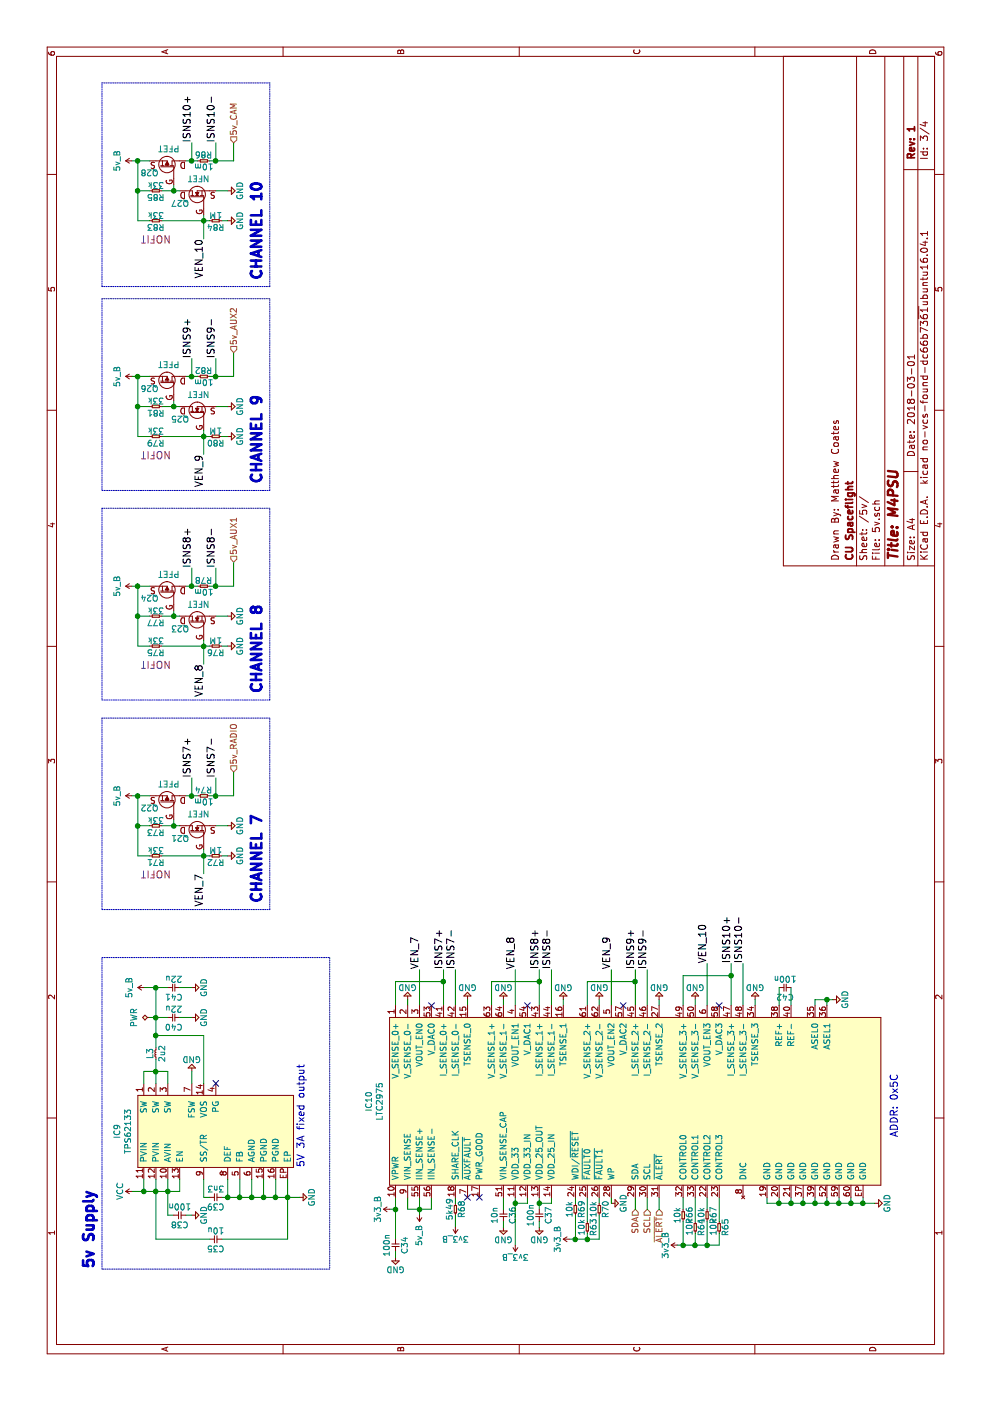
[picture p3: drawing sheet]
EESchema Schematic File Version 4
LIBS:m4psu-cache
EELAYER 26 0
EELAYER END
$Descr A4 11693 8268
encoding utf-8
Sheet 3 4
Title "M4PSU"
Date "2018-03-01"
Rev "1"
Comp "CU Spaceflight"
Comment1 "Drawn By: Matthew Coates"
Comment2 ""
Comment3 ""
Comment4 ""
$EndDescr
Text Notes 2200 7500 0    60   ~ 0
ADDR: 0x5C
$Comp
L agg-kicad1:GND #PWR0147
U 1 1
P 3350 6950
F 0 "#PWR0147" H 3220 6990 50  0001 L CNN
F 1 "GND" H 3350 6850 50  0000 C CNN
F 2 "" H 3350 6950 60  0001 C CNN
F 3 "" H 3350 6950 60  0001 C CNN
	1    3350 6950
	1    0    0    -1  
$EndComp
$Comp
L agg-kicad:TPS62133 IC9
U 1 1
P 2250 1800
F 0 "IC9" H 2250 2625 50  0000 C CNN
F 1 "TPS62133" H 2250 2534 50  0000 C CNN
F 2 "agg:QFN-16-EP-TI" H 1950 1000 50  0001 L CNN
F 3 "http://www.ti.com/lit/ds/symlink/tps62133.pdf" H 1950 900 50  0001 L CNN
F 4 "2492469" H 1950 800 50  0001 L CNN "Farnell"
	1    2250 1800
	1    0    0    -1  
$EndComp
$Comp
L agg-kicad1:GND #PWR0135
U 1 1
P 1700 2500
F 0 "#PWR0135" H 1570 2540 50  0001 L CNN
F 1 "GND" H 1700 2400 50  0000 C CNN
F 2 "" H 1700 2500 60  0001 C CNN
F 3 "" H 1700 2500 60  0001 C CNN
	1    1700 2500
	1    0    0    -1  
$EndComp
$Comp
L agg-kicad1:C C39
U 1 1
P 1700 1750
F 0 "C39" H 1750 1675 50  0000 C CNN
F 1 "3n3" H 1750 1825 50  0000 C CNN
F 2 "agg:0402" H 1700 1750 50  0001 C CNN
F 3 "" H 1700 1750 50  0001 C CNN
F 4 "1758918" H 1700 1750 60  0001 C CNN "Farnell"
	1    1700 1750
	0    1    1    0   
$EndComp
$Comp
L agg-kicad1:VCC #PWR0136
U 1 1
P 1750 1100
F 0 "#PWR0136" H 1750 1210 50  0001 L CNN
F 1 "VCC" H 1750 1200 50  0000 C CNN
F 2 "" H 1750 1100 60  0000 C CNN
F 3 "" H 1750 1100 60  0000 C CNN
	1    1750 1100
	1    0    0    -1  
$EndComp
$Comp
L agg-kicad1:GND #PWR0130
U 1 1
P 1550 1600
F 0 "#PWR0130" H 1420 1640 50  0001 L CNN
F 1 "GND" H 1550 1500 50  0000 C CNN
F 2 "" H 1550 1600 60  0001 C CNN
F 3 "" H 1550 1600 60  0001 C CNN
	1    1550 1600
	1    0    0    -1  
$EndComp
$Comp
L agg-kicad1:C C35
U 1 1
P 1350 1750
F 0 "C35" H 1400 1675 50  0000 C CNN
F 1 "10u" H 1400 1825 50  0000 C CNN
F 2 "agg:0805" H 1350 1750 50  0001 C CNN
F 3 "" H 1350 1750 50  0001 C CNN
F 4 "2320856" H 1350 1750 60  0001 C CNN "Farnell"
	1    1350 1750
	0    1    1    0   
$EndComp
NoConn ~ 2650 1800
$Comp
L agg-kicad1:L L3
U 1 1
P 2850 1300
F 0 "L3" H 2900 1350 50  0000 C CNN
F 1 "2u2" H 2900 1250 50  0000 C CNN
F 2 "agg:XFL4020" H 2850 1300 50  0001 C CNN
F 3 "" H 2850 1300 50  0001 C CNN
F 4 "2289216" H 2850 1300 60  0001 C CNN "Farnell"
	1    2850 1300
	1    0    0    -1  
$EndComp
Text Notes 1950 2550 0    60   ~ 0
5V 3A fixed output
$Comp
L agg-kicad1:C C40
U 1 1
P 3200 1400
F 0 "C40" H 3250 1325 50  0000 C CNN
F 1 "22u" H 3250 1475 50  0000 C CNN
F 2 "agg:0805" H 3200 1400 50  0001 C CNN
F 3 "" H 3200 1400 50  0001 C CNN
F 4 "1907510" H 3200 1400 60  0001 C CNN "Farnell"
	1    3200 1400
	0    1    1    0   
$EndComp
$Comp
L agg-kicad1:GND #PWR0138
U 1 1
P 3200 1600
F 0 "#PWR0138" H 3070 1640 50  0001 L CNN
F 1 "GND" H 3200 1500 50  0000 C CNN
F 2 "" H 3200 1600 60  0001 C CNN
F 3 "" H 3200 1600 60  0001 C CNN
	1    3200 1600
	1    0    0    -1  
$EndComp
$Comp
L agg-kicad1:GND #PWR0137
U 1 1
P 2750 1600
F 0 "#PWR0137" H 2620 1640 50  0001 L CNN
F 1 "GND" H 2750 1500 50  0000 C CNN
F 2 "" H 2750 1600 60  0001 C CNN
F 3 "" H 2750 1600 60  0001 C CNN
	1    2750 1600
	0    -1   -1   0   
$EndComp
$Comp
L agg-kicad1:C C41
U 1 1
P 3450 1400
F 0 "C41" H 3500 1325 50  0000 C CNN
F 1 "22u" H 3500 1475 50  0000 C CNN
F 2 "agg:0805" H 3450 1400 50  0001 C CNN
F 3 "" H 3450 1400 50  0001 C CNN
F 4 "1907510" H 3450 1400 60  0001 C CNN "Farnell"
	1    3450 1400
	0    1    1    0   
$EndComp
$Comp
L agg-kicad1:GND #PWR0149
U 1 1
P 3450 1600
F 0 "#PWR0149" H 3320 1640 50  0001 L CNN
F 1 "GND" H 3450 1500 50  0000 C CNN
F 2 "" H 3450 1600 60  0001 C CNN
F 3 "" H 3450 1600 60  0001 C CNN
	1    3450 1600
	1    0    0    -1  
$EndComp
Wire Wire Line
	3450 1600 3450 1500
Wire Wire Line
	3300 6800 3350 6800
Wire Wire Line
	3350 6800 3350 6900
Wire Wire Line
	3300 6900 3350 6900
Connection ~ 3350 6900
Wire Wire Line
	1700 1850 1700 1900
Wire Wire Line
	1350 2400 1700 2400
Wire Wire Line
	1700 2300 1850 2300
Connection ~ 1700 2400
Wire Wire Line
	1700 2200 1850 2200
Connection ~ 1700 2300
Wire Wire Line
	1700 2100 1850 2100
Connection ~ 1700 2200
Wire Wire Line
	1700 2000 1850 2000
Connection ~ 1700 2100
Wire Wire Line
	1850 1900 1700 1900
Connection ~ 1700 2000
Wire Wire Line
	1850 1700 1700 1700
Wire Wire Line
	1700 1700 1700 1750
Connection ~ 1700 1900
Wire Wire Line
	1750 1500 1850 1500
Wire Wire Line
	1750 1100 1750 1200
Wire Wire Line
	1550 1400 1750 1400
Wire Wire Line
	1350 1300 1750 1300
Connection ~ 1750 1400
Wire Wire Line
	1850 1200 1750 1200
Connection ~ 1750 1300
Connection ~ 1750 1200
Wire Wire Line
	1550 1400 1550 1450
Wire Wire Line
	1550 1600 1550 1550
Wire Wire Line
	1350 2400 1350 1850
Wire Wire Line
	1350 1750 1350 1300
Wire Wire Line
	2650 1200 2750 1200
Wire Wire Line
	2750 1200 2750 1300
Wire Wire Line
	2750 1400 2650 1400
Wire Wire Line
	2650 1300 2750 1300
Connection ~ 2750 1300
Wire Wire Line
	2950 1300 3050 1300
Wire Wire Line
	3050 1700 3050 1300
Connection ~ 3050 1300
Wire Wire Line
	3200 1600 3200 1500
Wire Wire Line
	3200 1300 3200 1400
Connection ~ 3200 1300
Wire Wire Line
	2650 1700 3050 1700
Wire Wire Line
	2750 1600 2650 1600
Wire Wire Line
	3450 1400 3450 1300
Wire Wire Line
	3350 6900 3350 6950
Wire Wire Line
	1700 2400 1700 2500
Wire Wire Line
	1700 2400 1850 2400
Wire Wire Line
	1700 2300 1700 2400
Wire Wire Line
	1700 2200 1700 2300
Wire Wire Line
	1700 2100 1700 2200
Wire Wire Line
	1700 2000 1700 2100
Wire Wire Line
	1700 1900 1700 2000
Wire Wire Line
	1750 1400 1750 1500
Wire Wire Line
	1750 1400 1850 1400
Wire Wire Line
	1750 1300 1750 1400
Wire Wire Line
	1750 1300 1850 1300
Wire Wire Line
	1750 1200 1750 1300
Wire Wire Line
	2750 1300 2750 1400
Wire Wire Line
	2750 1300 2850 1300
Wire Wire Line
	3050 1300 3200 1300
Wire Wire Line
	3200 1300 3450 1300
Text HLabel 1600 5300 0    50   Input ~ 0
SDA
Text HLabel 1600 5400 0    50   Input ~ 0
SCL
Text HLabel 1600 5500 0    50   Input ~ 0
~ALERT
$Comp
L agg-kicad1:GND #PWR0160
U 1 1
P 10100 1900
F 0 "#PWR0160" H 9970 1940 50  0001 L CNN
F 1 "GND" H 10100 1800 50  0000 C CNN
F 2 "" H 10100 1900 60  0001 C CNN
F 3 "" H 10100 1900 60  0001 C CNN
	1    10100 1900
	1    0    0    -1  
$EndComp
$Comp
L agg-kicad1:R R85
U 1 1
P 10100 1250
F 0 "R85" H 10150 1200 50  0000 C CNN
F 1 "33k" H 10150 1300 50  0000 C CNN
F 2 "agg:0402" H 10100 1250 50  0001 C CNN
F 3 "" H 10100 1250 50  0001 C CNN
F 4 "2447160" H 10100 1250 60  0001 C CNN "Farnell"
	1    10100 1250
	0    1    1    0   
$EndComp
$Comp
L agg-kicad1:R R86
U 1 1
P 10350 1750
F 0 "R86" H 10400 1700 50  0000 C CNN
F 1 "10m" H 10400 1800 50  0000 C CNN
F 2 "agg:0603" H 10350 1750 50  0001 C CNN
F 3 "" H 10350 1750 50  0001 C CNN
F 4 "RE05965" H 10350 1750 60  0001 C CNN "Farnell"
	1    10350 1750
	0    -1   -1   0   
$EndComp
$Comp
L agg-kicad1:R R83
U 1 1
P 9850 1250
F 0 "R83" H 9900 1200 50  0000 C CNN
F 1 "33k" H 9900 1300 50  0000 C CNN
F 2 "agg:0402" H 9850 1250 50  0001 C CNN
F 3 "" H 9850 1250 50  0001 C CNN
F 4 "NOFIT" H 9900 1100 60  0000 C CNN "Fit"
	1    9850 1250
	0    1    1    0   
$EndComp
$Comp
L agg-kicad1:PFET_GDS Q28
U 1 1
P 10350 1350
F 0 "Q28" V 10250 1375 50  0000 L CNN
F 1 "PFET" V 10450 1200 50  0000 L CNN
F 2 "agg:SON2x2" H 10350 1350 50  0001 C CNN
F 3 "http://www.ti.com/lit/ds/symlink/csd25310q2.pdf" H 10350 1350 50  0001 C CNN
F 4 "2501102" V 10350 1350 60  0001 C CNN "Farnell"
	1    10350 1350
	1    0    0    -1  
$EndComp
Wire Notes Line
	11000 2250 11000 850 
Wire Wire Line
	9700 1700 9850 1700
Connection ~ 9850 1700
Connection ~ 10100 1150
Connection ~ 10350 1150
Wire Wire Line
	10350 1100 10350 1150
Wire Wire Line
	9850 1150 10100 1150
Connection ~ 10100 1450
Wire Wire Line
	10100 1800 10100 1900
Wire Wire Line
	10350 1550 10350 1600
Wire Wire Line
	10100 1450 10150 1450
Wire Wire Line
	10100 1350 10100 1450
NoConn ~ 1700 4000
NoConn ~ 3300 3600
NoConn ~ 3300 4400
NoConn ~ 3300 5200
NoConn ~ 3300 6000
$Comp
L agg-kicad1:GND #PWR0134
U 1 1
P 1650 7300
F 0 "#PWR0134" H 1520 7340 50  0001 L CNN
F 1 "GND" H 1650 7200 50  0000 C CNN
F 2 "" H 1650 7300 60  0001 C CNN
F 3 "" H 1650 7300 60  0001 C CNN
	1    1650 7300
	1    0    0    -1  
$EndComp
$Comp
L agg-kicad1:GND #PWR0133
U 1 1
P 1650 5100
F 0 "#PWR0133" H 1520 5140 50  0001 L CNN
F 1 "GND" H 1650 5000 50  0000 C CNN
F 2 "" H 1650 5100 60  0001 C CNN
F 3 "" H 1650 5100 60  0001 C CNN
	1    1650 5100
	1    0    0    -1  
$EndComp
NoConn ~ 1700 3900
$Comp
L agg-kicad1:GND #PWR0128
U 1 1
P 1450 4200
F 0 "#PWR0128" H 1320 4240 50  0001 L CNN
F 1 "GND" H 1450 4100 50  0000 C CNN
F 2 "" H 1450 4200 60  0001 C CNN
F 3 "" H 1450 4200 60  0001 C CNN
	1    1450 4200
	0    1    1    0   
$EndComp
$Comp
L agg-kicad1:C C42
U 1 1
P 3450 6500
F 0 "C42" H 3500 6425 50  0000 C CNN
F 1 "100n" H 3500 6575 50  0000 C CNN
F 2 "agg:0402" H 3450 6500 50  0001 C CNN
F 3 "" H 3450 6500 50  0001 C CNN
F 4 "2496771" H 3450 6500 60  0001 C CNN "Farnell"
	1    3450 6500
	0    1    1    0   
$EndComp
$Comp
L agg-kicad1:GND #PWR0145
U 1 1
P 3350 5800
F 0 "#PWR0145" H 3220 5840 50  0001 L CNN
F 1 "GND" H 3350 5700 50  0000 C CNN
F 2 "" H 3350 5800 60  0001 C CNN
F 3 "" H 3350 5800 60  0001 C CNN
	1    3350 5800
	0    -1   -1   0   
$EndComp
$Comp
L agg-kicad1:GND #PWR0143
U 1 1
P 3350 5000
F 0 "#PWR0143" H 3220 5040 50  0001 L CNN
F 1 "GND" H 3350 4900 50  0000 C CNN
F 2 "" H 3350 5000 60  0001 C CNN
F 3 "" H 3350 5000 60  0001 C CNN
	1    3350 5000
	0    -1   -1   0   
$EndComp
$Comp
L agg-kicad1:GND #PWR0141
U 1 1
P 3350 4200
F 0 "#PWR0141" H 3220 4240 50  0001 L CNN
F 1 "GND" H 3350 4100 50  0000 C CNN
F 2 "" H 3350 4200 60  0001 C CNN
F 3 "" H 3350 4200 60  0001 C CNN
	1    3350 4200
	0    -1   -1   0   
$EndComp
$Comp
L agg-kicad1:GND #PWR0139
U 1 1
P 3350 3400
F 0 "#PWR0139" H 3220 3440 50  0001 L CNN
F 1 "GND" H 3350 3300 50  0000 C CNN
F 2 "" H 3350 3400 60  0001 C CNN
F 3 "" H 3350 3400 60  0001 C CNN
	1    3350 3400
	0    -1   -1   0   
$EndComp
$Comp
L agg-kicad1:R R66
U 1 1
P 1500 5700
F 0 "R66" H 1550 5650 50  0000 C CNN
F 1 "10k" H 1550 5750 50  0000 C CNN
F 2 "agg:0402" H 1500 5700 50  0001 C CNN
F 3 "" H 1500 5700 50  0001 C CNN
F 4 "2447096" H 1500 5700 60  0001 C CNN "Farnell"
	1    1500 5700
	1    0    0    -1  
$EndComp
$Comp
L agg-kicad1:R R64
U 1 1
P 1400 5800
F 0 "R64" H 1450 5750 50  0000 C CNN
F 1 "10k" H 1450 5850 50  0000 C CNN
F 2 "agg:0402" H 1400 5800 50  0001 C CNN
F 3 "" H 1400 5800 50  0001 C CNN
F 4 "2447096" H 1400 5800 60  0001 C CNN "Farnell"
	1    1400 5800
	1    0    0    -1  
$EndComp
$Comp
L agg-kicad1:R R67
U 1 1
P 1500 5900
F 0 "R67" H 1550 5850 50  0000 C CNN
F 1 "10k" H 1550 5950 50  0000 C CNN
F 2 "agg:0402" H 1500 5900 50  0001 C CNN
F 3 "" H 1500 5900 50  0001 C CNN
F 4 "2447096" H 1500 5900 60  0001 C CNN "Farnell"
	1    1500 5900
	1    0    0    -1  
$EndComp
$Comp
L agg-kicad1:R R65
U 1 1
P 1400 6000
F 0 "R65" H 1450 5950 50  0000 C CNN
F 1 "10k" H 1450 6050 50  0000 C CNN
F 2 "agg:0402" H 1400 6000 50  0001 C CNN
F 3 "" H 1400 6000 50  0001 C CNN
F 4 "2447096" H 1400 6000 60  0001 C CNN "Farnell"
	1    1400 6000
	1    0    0    -1  
$EndComp
$Comp
L agg-kicad1:R R70
U 1 1
P 1550 5000
F 0 "R70" H 1600 4950 50  0000 C CNN
F 1 "10k" H 1600 5050 50  0000 C CNN
F 2 "agg:0402" H 1550 5000 50  0001 C CNN
F 3 "" H 1550 5000 50  0001 C CNN
F 4 "2447096" H 1550 5000 60  0001 C CNN "Farnell"
	1    1550 5000
	1    0    0    -1  
$EndComp
$Comp
L agg-kicad1:R R63
U 1 1
P 1400 4900
F 0 "R63" H 1450 4850 50  0000 C CNN
F 1 "10k" H 1450 4950 50  0000 C CNN
F 2 "agg:0402" H 1400 4900 50  0001 C CNN
F 3 "" H 1400 4900 50  0001 C CNN
F 4 "2447096" H 1400 4900 60  0001 C CNN "Farnell"
	1    1400 4900
	1    0    0    -1  
$EndComp
$Comp
L agg-kicad1:R R69
U 1 1
P 1550 4800
F 0 "R69" H 1600 4750 50  0000 C CNN
F 1 "10k" H 1600 4850 50  0000 C CNN
F 2 "agg:0402" H 1550 4800 50  0001 C CNN
F 3 "" H 1550 4800 50  0001 C CNN
F 4 "2447096" H 1550 4800 60  0001 C CNN "Farnell"
	1    1550 4800
	1    0    0    -1  
$EndComp
$Comp
L agg-kicad1:C C36
U 1 1
P 1500 4200
F 0 "C36" H 1550 4125 50  0000 C CNN
F 1 "10n" H 1550 4275 50  0000 C CNN
F 2 "agg:0402" H 1500 4200 50  0001 C CNN
F 3 "" H 1500 4200 50  0001 C CNN
F 4 "1758924" H 1500 4200 60  0001 C CNN "Farnell"
	1    1500 4200
	1    0    0    -1  
$EndComp
$Comp
L agg-kicad1:C C37
U 1 1
P 1500 4500
F 0 "C37" H 1550 4425 50  0000 C CNN
F 1 "100n" H 1550 4575 50  0000 C CNN
F 2 "agg:0402" H 1500 4500 50  0001 C CNN
F 3 "" H 1500 4500 50  0001 C CNN
F 4 "2496771" H 1500 4500 60  0001 C CNN "Farnell"
	1    1500 4500
	1    0    0    -1  
$EndComp
$Comp
L agg-kicad1:C C34
U 1 1
P 1250 3300
F 0 "C34" H 1300 3225 50  0000 C CNN
F 1 "100n" H 1300 3375 50  0000 C CNN
F 2 "agg:0402" H 1250 3300 50  0001 C CNN
F 3 "" H 1250 3300 50  0001 C CNN
F 4 "2496771" H 1250 3300 60  0001 C CNN "Farnell"
	1    1250 3300
	1    0    0    -1  
$EndComp
$Comp
L agg-kicad1:GND #PWR0123
U 1 1
P 1200 3300
F 0 "#PWR0123" H 1070 3340 50  0001 L CNN
F 1 "GND" H 1200 3200 50  0000 C CNN
F 2 "" H 1200 3300 60  0001 C CNN
F 3 "" H 1200 3300 60  0001 C CNN
	1    1200 3300
	0    1    1    0   
$EndComp
$Comp
L agg-kicad1:GND #PWR0129
U 1 1
P 1450 4500
F 0 "#PWR0129" H 1320 4540 50  0001 L CNN
F 1 "GND" H 1450 4400 50  0000 C CNN
F 2 "" H 1450 4500 60  0001 C CNN
F 3 "" H 1450 4500 60  0001 C CNN
	1    1450 4500
	0    1    1    0   
$EndComp
Text Label 3600 3700 0    60   ~ 0
ISNS7+
Text Label 3600 3800 0    60   ~ 0
ISNS7-
Text Label 3600 4500 0    60   ~ 0
ISNS8+
Text Label 3600 4600 0    60   ~ 0
ISNS8-
Text Label 3600 3500 0    60   ~ 0
VEN_7
Text Label 3600 4300 0    60   ~ 0
VEN_8
Text Label 3600 5100 0    60   ~ 0
VEN_9
Text Label 3600 5300 0    60   ~ 0
ISNS9+
Text Label 3600 5400 0    60   ~ 0
ISNS9-
Text Label 3650 5900 0    60   ~ 0
VEN_10
Text Label 3650 6100 0    60   ~ 0
ISNS10+
Text Label 3650 6200 0    60   ~ 0
ISNS10-
$Comp
L agg-kicad1:R R68
U 1 1
P 1550 3800
F 0 "R68" H 1600 3750 50  0000 C CNN
F 1 "5k49" H 1600 3850 50  0000 C CNN
F 2 "agg:0402" H 1550 3800 50  0001 C CNN
F 3 "" H 1550 3800 50  0001 C CNN
F 4 "2670533" H 1550 3800 60  0001 C CNN "Farnell"
	1    1550 3800
	1    0    0    -1  
$EndComp
Wire Wire Line
	1550 3800 1450 3800
Wire Wire Line
	1700 3800 1650 3800
Wire Wire Line
	1600 3600 1700 3600
Connection ~ 1600 3500
Wire Wire Line
	1600 3400 1600 3500
Wire Wire Line
	1700 3400 1600 3400
Wire Wire Line
	3650 5900 3300 5900
Wire Wire Line
	3300 6200 3650 6200
Connection ~ 3550 6100
Wire Wire Line
	3300 6100 3550 6100
Wire Wire Line
	3550 5700 3550 6100
Wire Wire Line
	3300 5700 3550 5700
Wire Wire Line
	3300 5100 3600 5100
Wire Wire Line
	3300 5400 3600 5400
Connection ~ 3500 5300
Wire Wire Line
	3300 5300 3500 5300
Wire Wire Line
	3500 4900 3500 5300
Wire Wire Line
	3300 4900 3500 4900
Wire Wire Line
	3300 4300 3600 4300
Wire Wire Line
	3300 3500 3600 3500
Connection ~ 3500 4500
Wire Wire Line
	3600 4600 3300 4600
Wire Wire Line
	3300 4500 3500 4500
Wire Wire Line
	3500 4100 3500 4500
Wire Wire Line
	3300 4100 3500 4100
Connection ~ 3500 3700
Wire Wire Line
	3500 3300 3500 3700
Wire Wire Line
	3300 3800 3600 3800
Wire Wire Line
	3300 3700 3500 3700
Wire Wire Line
	3300 3300 3500 3300
Wire Wire Line
	1450 4200 1500 4200
Connection ~ 1650 4300
Wire Wire Line
	1300 4300 1650 4300
Wire Wire Line
	1650 4400 1650 4300
Connection ~ 1600 3300
Wire Wire Line
	1600 3300 1600 3250
Wire Wire Line
	1450 4500 1500 4500
Wire Wire Line
	1600 4500 1650 4500
Connection ~ 1650 4500
Connection ~ 1350 4800
Connection ~ 1350 4900
Wire Wire Line
	1350 4750 1350 4800
Wire Wire Line
	1350 5000 1550 5000
Wire Wire Line
	1350 4900 1400 4900
Wire Wire Line
	1350 4800 1550 4800
Wire Wire Line
	1650 4800 1700 4800
Wire Wire Line
	1500 4900 1700 4900
Wire Wire Line
	1700 5000 1650 5000
Connection ~ 1300 5900
Connection ~ 1300 5800
Connection ~ 1300 5700
Wire Wire Line
	1300 5650 1300 5700
Wire Wire Line
	1700 4600 1650 4600
Wire Wire Line
	1300 5700 1500 5700
Wire Wire Line
	1300 5800 1400 5800
Wire Wire Line
	1300 5900 1500 5900
Wire Wire Line
	1300 6000 1400 6000
Wire Wire Line
	1500 6000 1700 6000
Wire Wire Line
	1700 5900 1600 5900
Wire Wire Line
	1500 5800 1700 5800
Wire Wire Line
	1700 5700 1600 5700
Wire Wire Line
	3300 3400 3350 3400
Wire Wire Line
	3300 4200 3350 4200
Wire Wire Line
	3300 5800 3350 5800
Wire Wire Line
	3300 5000 3350 5000
Wire Wire Line
	3450 6600 3300 6600
Wire Wire Line
	3300 6500 3450 6500
Wire Wire Line
	1600 4200 1700 4200
Wire Wire Line
	1650 4600 1650 4500
Wire Wire Line
	1650 4400 1700 4400
Wire Wire Line
	1650 5100 1700 5100
Wire Wire Line
	1700 5300 1600 5300
Wire Wire Line
	1700 5400 1600 5400
Wire Wire Line
	1700 5500 1600 5500
Connection ~ 1650 6500
Wire Wire Line
	1700 6500 1650 6500
Connection ~ 1650 6600
Wire Wire Line
	1650 6600 1700 6600
Connection ~ 1650 6700
Wire Wire Line
	1650 6700 1700 6700
Connection ~ 1650 6800
Wire Wire Line
	1650 6800 1700 6800
Connection ~ 1650 6900
Wire Wire Line
	1650 6900 1700 6900
Connection ~ 1650 7000
Wire Wire Line
	1650 7000 1700 7000
Connection ~ 1650 7100
Wire Wire Line
	1650 7100 1700 7100
Connection ~ 1650 7200
Wire Wire Line
	1650 7200 1700 7200
Wire Wire Line
	1650 6400 1650 6500
Wire Wire Line
	1700 6400 1650 6400
$Comp
L agg-kicad1:GND #PWR0146
U 1 1
P 3350 6300
F 0 "#PWR0146" H 3220 6340 50  0001 L CNN
F 1 "GND" H 3350 6200 50  0000 C CNN
F 2 "" H 3350 6300 60  0001 C CNN
F 3 "" H 3350 6300 60  0001 C CNN
	1    3350 6300
	0    -1   -1   0   
$EndComp
Wire Wire Line
	3350 6300 3300 6300
$Comp
L agg-kicad1:GND #PWR0144
U 1 1
P 3350 5500
F 0 "#PWR0144" H 3220 5540 50  0001 L CNN
F 1 "GND" H 3350 5400 50  0000 C CNN
F 2 "" H 3350 5500 60  0001 C CNN
F 3 "" H 3350 5500 60  0001 C CNN
	1    3350 5500
	0    -1   -1   0   
$EndComp
Wire Wire Line
	3350 5500 3300 5500
$Comp
L agg-kicad1:GND #PWR0142
U 1 1
P 3350 4700
F 0 "#PWR0142" H 3220 4740 50  0001 L CNN
F 1 "GND" H 3350 4600 50  0000 C CNN
F 2 "" H 3350 4700 60  0001 C CNN
F 3 "" H 3350 4700 60  0001 C CNN
	1    3350 4700
	0    -1   -1   0   
$EndComp
Wire Wire Line
	3350 4700 3300 4700
$Comp
L agg-kicad1:GND #PWR0140
U 1 1
P 3350 3900
F 0 "#PWR0140" H 3220 3940 50  0001 L CNN
F 1 "GND" H 3350 3800 50  0000 C CNN
F 2 "" H 3350 3900 60  0001 C CNN
F 3 "" H 3350 3900 60  0001 C CNN
	1    3350 3900
	0    -1   -1   0   
$EndComp
Wire Wire Line
	3350 3900 3300 3900
$Comp
L agg-kicad1:NFET_GDS Q27
U 1 1
P 10100 1600
F 0 "Q27" V 9995 1620 50  0000 L CNN
F 1 "NFET" V 10200 1450 50  0000 L CNN
F 2 "agg:PowerPAK-SC-75-6L-Single" H 10100 1600 50  0001 C CNN
F 3 "http://www.farnell.com/datasheets/2049550.pdf" H 10100 1600 50  0001 C CNN
F 4 "2364070" H 10100 1600 60  0001 C CNN "Farnell"
	1    10100 1600
	1    0    0    -1  
$EndComp
$Comp
L agg-kicad1:R R84
U 1 1
P 9850 1750
F 0 "R84" H 9900 1700 50  0000 C CNN
F 1 "1M" H 9900 1800 50  0000 C CNN
F 2 "agg:0402" H 9850 1750 50  0001 C CNN
F 3 "" H 9850 1750 50  0001 C CNN
F 4 "2447127" H 9850 1750 60  0001 C CNN "Farnell"
	1    9850 1750
	0    1    1    0   
$EndComp
$Comp
L agg-kicad1:GND #PWR0159
U 1 1
P 9850 1900
F 0 "#PWR0159" H 9720 1940 50  0001 L CNN
F 1 "GND" H 9850 1800 50  0000 C CNN
F 2 "" H 9850 1900 60  0001 C CNN
F 3 "" H 9850 1900 60  0001 C CNN
	1    9850 1900
	1    0    0    -1  
$EndComp
Wire Wire Line
	9850 1900 9850 1850
Wire Wire Line
	10350 1600 10350 1650
Wire Wire Line
	9850 1700 9900 1700
Wire Wire Line
	9850 1700 9850 1750
Wire Wire Line
	10100 1150 10350 1150
Wire Wire Line
	10100 1450 10100 1500
Wire Wire Line
	1600 3500 1700 3500
Wire Wire Line
	1600 3500 1600 3600
Wire Wire Line
	3550 6100 3650 6100
Wire Wire Line
	3500 5300 3600 5300
Wire Wire Line
	3500 4500 3600 4500
Wire Wire Line
	3500 3700 3600 3700
Wire Wire Line
	1650 4300 1700 4300
Wire Wire Line
	1600 3300 1700 3300
Wire Wire Line
	1650 4500 1700 4500
Wire Wire Line
	1350 4800 1350 4900
Wire Wire Line
	1350 4900 1350 5000
Wire Wire Line
	1300 5900 1300 6000
Wire Wire Line
	1300 5800 1300 5900
Wire Wire Line
	1300 5700 1300 5800
Wire Wire Line
	1650 6500 1650 6600
Wire Wire Line
	1650 6600 1650 6700
Wire Wire Line
	1650 6700 1650 6800
Wire Wire Line
	1650 6800 1650 6900
Wire Wire Line
	1650 6900 1650 7000
Wire Wire Line
	1650 7000 1650 7100
Wire Wire Line
	1650 7100 1650 7200
Wire Wire Line
	1650 7200 1650 7300
Wire Wire Line
	10350 1150 10350 1250
Wire Wire Line
	10100 1150 10100 1250
Wire Wire Line
	9850 1150 9850 1250
Wire Wire Line
	9850 1350 9850 1700
$Comp
L agg-kicad1:GND #PWR0151
U 1 1
P 4800 1900
F 0 "#PWR0151" H 4670 1940 50  0001 L CNN
F 1 "GND" H 4800 1800 50  0000 C CNN
F 2 "" H 4800 1900 60  0001 C CNN
F 3 "" H 4800 1900 60  0001 C CNN
	1    4800 1900
	1    0    0    -1  
$EndComp
$Comp
L agg-kicad1:R R73
U 1 1
P 4800 1250
F 0 "R73" H 4850 1200 50  0000 C CNN
F 1 "33k" H 4850 1300 50  0000 C CNN
F 2 "agg:0402" H 4800 1250 50  0001 C CNN
F 3 "" H 4800 1250 50  0001 C CNN
F 4 "2447160" H 4800 1250 60  0001 C CNN "Farnell"
	1    4800 1250
	0    1    1    0   
$EndComp
$Comp
L agg-kicad1:R R74
U 1 1
P 5050 1750
F 0 "R74" H 5100 1700 50  0000 C CNN
F 1 "10m" H 5100 1800 50  0000 C CNN
F 2 "agg:0603" H 5050 1750 50  0001 C CNN
F 3 "" H 5050 1750 50  0001 C CNN
F 4 "RE05965" H 5050 1750 60  0001 C CNN "Farnell"
	1    5050 1750
	0    -1   -1   0   
$EndComp
$Comp
L agg-kicad1:R R71
U 1 1
P 4550 1250
F 0 "R71" H 4600 1200 50  0000 C CNN
F 1 "33k" H 4600 1300 50  0000 C CNN
F 2 "agg:0402" H 4550 1250 50  0001 C CNN
F 3 "" H 4550 1250 50  0001 C CNN
F 4 "NOFIT" H 4600 1100 60  0000 C CNN "Fit"
	1    4550 1250
	0    1    1    0   
$EndComp
$Comp
L agg-kicad1:GND #PWR0154
U 1 1
P 6550 1900
F 0 "#PWR0154" H 6420 1940 50  0001 L CNN
F 1 "GND" H 6550 1800 50  0000 C CNN
F 2 "" H 6550 1900 60  0001 C CNN
F 3 "" H 6550 1900 60  0001 C CNN
	1    6550 1900
	1    0    0    -1  
$EndComp
$Comp
L agg-kicad1:R R77
U 1 1
P 6550 1250
F 0 "R77" H 6600 1200 50  0000 C CNN
F 1 "33k" H 6600 1300 50  0000 C CNN
F 2 "agg:0402" H 6550 1250 50  0001 C CNN
F 3 "" H 6550 1250 50  0001 C CNN
F 4 "2447160" H 6550 1250 60  0001 C CNN "Farnell"
	1    6550 1250
	0    1    1    0   
$EndComp
$Comp
L agg-kicad1:R R78
U 1 1
P 6800 1750
F 0 "R78" H 6850 1700 50  0000 C CNN
F 1 "10m" H 6850 1800 50  0000 C CNN
F 2 "agg:0603" H 6800 1750 50  0001 C CNN
F 3 "" H 6800 1750 50  0001 C CNN
F 4 "RE05965" H 6800 1750 60  0001 C CNN "Farnell"
	1    6800 1750
	0    -1   -1   0   
$EndComp
$Comp
L agg-kicad1:GND #PWR0157
U 1 1
P 8300 1900
F 0 "#PWR0157" H 8170 1940 50  0001 L CNN
F 1 "GND" H 8300 1800 50  0000 C CNN
F 2 "" H 8300 1900 60  0001 C CNN
F 3 "" H 8300 1900 60  0001 C CNN
	1    8300 1900
	1    0    0    -1  
$EndComp
$Comp
L agg-kicad1:R R81
U 1 1
P 8300 1250
F 0 "R81" H 8350 1200 50  0000 C CNN
F 1 "33k" H 8350 1300 50  0000 C CNN
F 2 "agg:0402" H 8300 1250 50  0001 C CNN
F 3 "" H 8300 1250 50  0001 C CNN
F 4 "2447160" H 8300 1250 60  0001 C CNN "Farnell"
	1    8300 1250
	0    1    1    0   
$EndComp
$Comp
L agg-kicad1:R R82
U 1 1
P 8550 1750
F 0 "R82" H 8600 1700 50  0000 C CNN
F 1 "10m" H 8600 1800 50  0000 C CNN
F 2 "agg:0603" H 8550 1750 50  0001 C CNN
F 3 "" H 8550 1750 50  0001 C CNN
F 4 "RE05965" H 8550 1750 60  0001 C CNN "Farnell"
	1    8550 1750
	0    -1   -1   0   
$EndComp
$Comp
L agg-kicad1:PFET_GDS Q22
U 1 1
P 5050 1350
F 0 "Q22" V 4950 1375 50  0000 L CNN
F 1 "PFET" V 5150 1200 50  0000 L CNN
F 2 "agg:SON2x2" H 5050 1350 50  0001 C CNN
F 3 "http://www.ti.com/lit/ds/symlink/csd25310q2.pdf" H 5050 1350 50  0001 C CNN
F 4 "2501102" V 5050 1350 60  0001 C CNN "Farnell"
	1    5050 1350
	1    0    0    -1  
$EndComp
Wire Notes Line
	9200 850  7600 850 
Wire Notes Line
	9200 2250 9200 850 
Wire Notes Line
	7600 2250 9200 2250
Wire Notes Line
	7600 850  7600 2250
Connection ~ 8550 1800
Connection ~ 8550 1600
Wire Wire Line
	8550 1950 8750 1950
Wire Wire Line
	8550 1750 8550 1800
Wire Wire Line
	7900 1700 8050 1700
Connection ~ 8050 1700
Connection ~ 8300 1150
Connection ~ 8550 1150
Wire Wire Line
	8550 1100 8550 1150
Wire Wire Line
	8050 1150 8300 1150
Connection ~ 8300 1450
Wire Wire Line
	8300 1800 8300 1900
Wire Wire Line
	8550 1550 8550 1600
Wire Wire Line
	8300 1450 8350 1450
Wire Wire Line
	8300 1350 8300 1450
Wire Notes Line
	7450 850  5850 850 
Wire Notes Line
	7450 2250 7450 850 
Wire Notes Line
	5850 2250 7450 2250
Wire Notes Line
	5850 850  5850 2250
Connection ~ 6800 1800
Connection ~ 6800 1600
Wire Wire Line
	6800 1950 7000 1950
Wire Wire Line
	6800 1750 6800 1800
Wire Wire Line
	6150 1700 6300 1700
Connection ~ 6300 1700
Connection ~ 6550 1150
Connection ~ 6800 1150
Wire Wire Line
	6800 1100 6800 1150
Wire Wire Line
	6300 1150 6550 1150
Connection ~ 6550 1450
Wire Wire Line
	6550 1800 6550 1900
Wire Wire Line
	6800 1550 6800 1600
Wire Wire Line
	6550 1450 6600 1450
Wire Wire Line
	6550 1350 6550 1450
Wire Notes Line
	5700 850  4100 850 
Wire Notes Line
	5700 2250 5700 850 
Wire Notes Line
	4100 2250 5700 2250
Wire Notes Line
	4100 850  4100 2250
Connection ~ 5050 1800
Connection ~ 5050 1600
Wire Wire Line
	5050 1950 5250 1950
Wire Wire Line
	5050 1750 5050 1800
Wire Wire Line
	4400 1700 4550 1700
Connection ~ 4550 1700
Connection ~ 4800 1150
Connection ~ 5050 1150
Wire Wire Line
	5050 1100 5050 1150
Wire Wire Line
	4550 1150 4800 1150
Connection ~ 4800 1450
Wire Wire Line
	4800 1800 4800 1900
Wire Wire Line
	5050 1550 5050 1600
Wire Wire Line
	4800 1450 4850 1450
Wire Wire Line
	4800 1350 4800 1450
$Comp
L agg-kicad1:PFET_GDS Q24
U 1 1
P 6800 1350
F 0 "Q24" V 6700 1375 50  0000 L CNN
F 1 "PFET" V 6900 1200 50  0000 L CNN
F 2 "agg:SON2x2" H 6800 1350 50  0001 C CNN
F 3 "http://www.ti.com/lit/ds/symlink/csd25310q2.pdf" H 6800 1350 50  0001 C CNN
F 4 "2501102" V 6800 1350 60  0001 C CNN "Farnell"
	1    6800 1350
	1    0    0    -1  
$EndComp
$Comp
L agg-kicad1:PFET_GDS Q26
U 1 1
P 8550 1350
F 0 "Q26" V 8450 1375 50  0000 L CNN
F 1 "PFET" V 8650 1200 50  0000 L CNN
F 2 "agg:SON2x2" H 8550 1350 50  0001 C CNN
F 3 "http://www.ti.com/lit/ds/symlink/csd25310q2.pdf" H 8550 1350 50  0001 C CNN
F 4 "2501102" V 8550 1350 60  0001 C CNN "Farnell"
	1    8550 1350
	1    0    0    -1  
$EndComp
$Comp
L agg-kicad1:NFET_GDS Q21
U 1 1
P 4800 1600
F 0 "Q21" V 4695 1620 50  0000 L CNN
F 1 "NFET" V 4900 1450 50  0000 L CNN
F 2 "agg:PowerPAK-SC-75-6L-Single" H 4800 1600 50  0001 C CNN
F 3 "http://www.farnell.com/datasheets/2049550.pdf" H 4800 1600 50  0001 C CNN
F 4 "2364070" H 4800 1600 60  0001 C CNN "Farnell"
	1    4800 1600
	1    0    0    -1  
$EndComp
$Comp
L agg-kicad1:NFET_GDS Q23
U 1 1
P 6550 1600
F 0 "Q23" V 6445 1620 50  0000 L CNN
F 1 "NFET" V 6650 1450 50  0000 L CNN
F 2 "agg:PowerPAK-SC-75-6L-Single" H 6550 1600 50  0001 C CNN
F 3 "http://www.farnell.com/datasheets/2049550.pdf" H 6550 1600 50  0001 C CNN
F 4 "2364070" H 6550 1600 60  0001 C CNN "Farnell"
	1    6550 1600
	1    0    0    -1  
$EndComp
$Comp
L agg-kicad1:NFET_GDS Q25
U 1 1
P 8300 1600
F 0 "Q25" V 8195 1620 50  0000 L CNN
F 1 "NFET" V 8400 1450 50  0000 L CNN
F 2 "agg:PowerPAK-SC-75-6L-Single" H 8300 1600 50  0001 C CNN
F 3 "http://www.farnell.com/datasheets/2049550.pdf" H 8300 1600 50  0001 C CNN
F 4 "2364070" H 8300 1600 60  0001 C CNN "Farnell"
	1    8300 1600
	1    0    0    -1  
$EndComp
$Comp
L agg-kicad1:R R72
U 1 1
P 4550 1750
F 0 "R72" H 4600 1700 50  0000 C CNN
F 1 "1M" H 4600 1800 50  0000 C CNN
F 2 "agg:0402" H 4550 1750 50  0001 C CNN
F 3 "" H 4550 1750 50  0001 C CNN
F 4 "2447127" H 4550 1750 60  0001 C CNN "Farnell"
	1    4550 1750
	0    1    1    0   
$EndComp
$Comp
L agg-kicad1:GND #PWR0150
U 1 1
P 4550 1900
F 0 "#PWR0150" H 4420 1940 50  0001 L CNN
F 1 "GND" H 4550 1800 50  0000 C CNN
F 2 "" H 4550 1900 60  0001 C CNN
F 3 "" H 4550 1900 60  0001 C CNN
	1    4550 1900
	1    0    0    -1  
$EndComp
Wire Wire Line
	4550 1900 4550 1850
$Comp
L agg-kicad1:R R76
U 1 1
P 6300 1750
F 0 "R76" H 6350 1700 50  0000 C CNN
F 1 "1M" H 6350 1800 50  0000 C CNN
F 2 "agg:0402" H 6300 1750 50  0001 C CNN
F 3 "" H 6300 1750 50  0001 C CNN
F 4 "2447127" H 6300 1750 60  0001 C CNN "Farnell"
	1    6300 1750
	0    1    1    0   
$EndComp
$Comp
L agg-kicad1:GND #PWR0153
U 1 1
P 6300 1900
F 0 "#PWR0153" H 6170 1940 50  0001 L CNN
F 1 "GND" H 6300 1800 50  0000 C CNN
F 2 "" H 6300 1900 60  0001 C CNN
F 3 "" H 6300 1900 60  0001 C CNN
	1    6300 1900
	1    0    0    -1  
$EndComp
Wire Wire Line
	6300 1900 6300 1850
$Comp
L agg-kicad1:R R80
U 1 1
P 8050 1750
F 0 "R80" H 8100 1700 50  0000 C CNN
F 1 "1M" H 8100 1800 50  0000 C CNN
F 2 "agg:0402" H 8050 1750 50  0001 C CNN
F 3 "" H 8050 1750 50  0001 C CNN
F 4 "2447127" H 8050 1750 60  0001 C CNN "Farnell"
	1    8050 1750
	0    1    1    0   
$EndComp
$Comp
L agg-kicad1:GND #PWR0156
U 1 1
P 8050 1900
F 0 "#PWR0156" H 7920 1940 50  0001 L CNN
F 1 "GND" H 8050 1800 50  0000 C CNN
F 2 "" H 8050 1900 60  0001 C CNN
F 3 "" H 8050 1900 60  0001 C CNN
	1    8050 1900
	1    0    0    -1  
$EndComp
Wire Wire Line
	8050 1900 8050 1850
$Comp
L agg-kicad1:R R75
U 1 1
P 6300 1250
F 0 "R75" H 6350 1200 50  0000 C CNN
F 1 "33k" H 6350 1300 50  0000 C CNN
F 2 "agg:0402" H 6300 1250 50  0001 C CNN
F 3 "" H 6300 1250 50  0001 C CNN
F 4 "NOFIT" H 6350 1100 60  0000 C CNN "Fit"
	1    6300 1250
	0    1    1    0   
$EndComp
$Comp
L agg-kicad1:R R79
U 1 1
P 8050 1250
F 0 "R79" H 8100 1200 50  0000 C CNN
F 1 "33k" H 8100 1300 50  0000 C CNN
F 2 "agg:0402" H 8050 1250 50  0001 C CNN
F 3 "" H 8050 1250 50  0001 C CNN
F 4 "NOFIT" H 8100 1100 60  0000 C CNN "Fit"
	1    8050 1250
	0    1    1    0   
$EndComp
Wire Wire Line
	8550 1800 8550 1950
Wire Wire Line
	8550 1600 8550 1650
Wire Wire Line
	8050 1700 8100 1700
Wire Wire Line
	8050 1700 8050 1750
Wire Wire Line
	8300 1150 8550 1150
Wire Wire Line
	8300 1450 8300 1500
Wire Wire Line
	6800 1800 6800 1950
Wire Wire Line
	6800 1600 6800 1650
Wire Wire Line
	6300 1700 6350 1700
Wire Wire Line
	6300 1700 6300 1750
Wire Wire Line
	6550 1150 6800 1150
Wire Wire Line
	6550 1450 6550 1500
Wire Wire Line
	5050 1800 5050 1950
Wire Wire Line
	5050 1600 5050 1650
Wire Wire Line
	4550 1700 4600 1700
Wire Wire Line
	4550 1700 4550 1750
Wire Wire Line
	4800 1150 5050 1150
Wire Wire Line
	4800 1450 4800 1500
Wire Wire Line
	5050 1150 5050 1250
Wire Wire Line
	4800 1150 4800 1250
Wire Wire Line
	4550 1150 4550 1250
Wire Wire Line
	4550 1350 4550 1700
Wire Wire Line
	5050 1800 5200 1800
Wire Wire Line
	5050 1600 5200 1600
Wire Wire Line
	6550 1150 6550 1250
Wire Wire Line
	6800 1150 6800 1250
Wire Wire Line
	6300 1350 6300 1700
Wire Wire Line
	6300 1250 6300 1150
Wire Wire Line
	6800 1800 6950 1800
Wire Wire Line
	6800 1600 6950 1600
Wire Wire Line
	8550 1150 8550 1250
Wire Wire Line
	8300 1150 8300 1250
Wire Wire Line
	8050 1150 8050 1250
Wire Wire Line
	8050 1350 8050 1700
Wire Wire Line
	8550 1800 8700 1800
Wire Wire Line
	8550 1600 8700 1600
Text Notes 9350 2200 0    87   ~ 17
CHANNEL 10
Wire Wire Line
	10350 1600 10500 1600
Wire Wire Line
	10350 1750 10350 1800
Connection ~ 10350 1600
Wire Wire Line
	10350 1800 10500 1800
Connection ~ 10350 1800
Wire Wire Line
	10350 1800 10350 1950
Text Notes 4150 2200 0    87   ~ 17
CHANNEL 7
Text Notes 5900 2200 0    87   ~ 17
CHANNEL 8
Text Notes 7650 2200 0    87   ~ 17
CHANNEL 9
Wire Wire Line
	10500 1950 10350 1950
$Comp
L agg-kicad:3v3_B #PWR0132
U 1 1
P 1600 3250
F 0 "#PWR0132" H 1600 3360 50  0001 L CNN
F 1 "3v3_B" H 1600 3350 50  0000 C CNN
F 2 "" H 1600 3250 50  0001 C CNN
F 3 "" H 1600 3250 50  0001 C CNN
	1    1600 3250
	1    0    0    -1  
$EndComp
$Comp
L agg-kicad:3v3_B #PWR0127
U 1 1
P 1450 3800
F 0 "#PWR0127" H 1450 3910 50  0001 L CNN
F 1 "3v3_B" H 1450 3900 50  0000 C CNN
F 2 "" H 1450 3800 50  0001 C CNN
F 3 "" H 1450 3800 50  0001 C CNN
	1    1450 3800
	0    -1   -1   0   
$EndComp
$Comp
L agg-kicad:3v3_B #PWR0124
U 1 1
P 1300 4300
F 0 "#PWR0124" H 1300 4410 50  0001 L CNN
F 1 "3v3_B" H 1300 4400 50  0000 C CNN
F 2 "" H 1300 4300 50  0001 C CNN
F 3 "" H 1300 4300 50  0001 C CNN
	1    1300 4300
	0    -1   -1   0   
$EndComp
$Comp
L agg-kicad:3v3_B #PWR0126
U 1 1
P 1350 4750
F 0 "#PWR0126" H 1350 4860 50  0001 L CNN
F 1 "3v3_B" H 1350 4850 50  0000 C CNN
F 2 "" H 1350 4750 50  0001 C CNN
F 3 "" H 1350 4750 50  0001 C CNN
	1    1350 4750
	1    0    0    -1  
$EndComp
$Comp
L agg-kicad:3v3_B #PWR0125
U 1 1
P 1300 5650
F 0 "#PWR0125" H 1300 5760 50  0001 L CNN
F 1 "3v3_B" H 1300 5750 50  0000 C CNN
F 2 "" H 1300 5650 50  0001 C CNN
F 3 "" H 1300 5650 50  0001 C CNN
	1    1300 5650
	1    0    0    -1  
$EndComp
Wire Wire Line
	1550 3500 1600 3500
Wire Wire Line
	1350 3300 1600 3300
Wire Wire Line
	1250 3300 1200 3300
$Comp
L agg-kicad1:C C38
U 1 1
P 1550 1450
F 0 "C38" H 1600 1375 50  0000 C CNN
F 1 "100n" H 1600 1525 50  0000 C CNN
F 2 "agg:0603" H 1550 1450 50  0001 C CNN
F 3 "" H 1550 1450 50  0001 C CNN
F 4 "1740614" H 1550 1450 60  0001 C CNN "Farnell"
	1    1550 1450
	0    1    1    0   
$EndComp
Wire Wire Line
	3450 1300 3450 1200
Connection ~ 3450 1300
$Comp
L agg-kicad:5v_B #PWR0148
U 1 1
P 3450 1200
F 0 "#PWR0148" H 3450 1310 50  0001 L CNN
F 1 "5v_B" H 3450 1324 50  0000 C CNN
F 2 "" H 3450 1200 50  0001 C CNN
F 3 "" H 3450 1200 50  0001 C CNN
	1    3450 1200
	1    0    0    -1  
$EndComp
$Comp
L agg-kicad1:LTC2975 IC10
U 1 1
P 2500 5300
F 0 "IC10" H 2500 7525 50  0000 C CNN
F 1 "LTC2975" H 2500 7434 50  0000 C CNN
F 2 "agg:QFN-64-EP-LTC-UP" H 1800 3100 50  0001 L CNN
F 3 "https://cds.linear.com/docs/en/datasheet/2975f.pdf" H 1800 3000 50  0001 L CNN
F 4 "2461150" H 1800 2900 50  0001 L CNN "Farnell"
	1    2500 5300
	1    0    0    -1  
$EndComp
$Comp
L agg-kicad:5v_B #PWR0152
U 1 1
P 5050 1100
F 0 "#PWR0152" H 5050 1210 50  0001 L CNN
F 1 "5v_B" H 5050 1224 50  0000 C CNN
F 2 "" H 5050 1100 50  0001 C CNN
F 3 "" H 5050 1100 50  0001 C CNN
	1    5050 1100
	1    0    0    -1  
$EndComp
$Comp
L agg-kicad:5v_B #PWR0155
U 1 1
P 6800 1100
F 0 "#PWR0155" H 6800 1210 50  0001 L CNN
F 1 "5v_B" H 6800 1224 50  0000 C CNN
F 2 "" H 6800 1100 50  0001 C CNN
F 3 "" H 6800 1100 50  0001 C CNN
	1    6800 1100
	1    0    0    -1  
$EndComp
$Comp
L agg-kicad:5v_B #PWR0158
U 1 1
P 8550 1100
F 0 "#PWR0158" H 8550 1210 50  0001 L CNN
F 1 "5v_B" H 8550 1224 50  0000 C CNN
F 2 "" H 8550 1100 50  0001 C CNN
F 3 "" H 8550 1100 50  0001 C CNN
	1    8550 1100
	1    0    0    -1  
$EndComp
$Comp
L agg-kicad:5v_B #PWR0161
U 1 1
P 10350 1100
F 0 "#PWR0161" H 10350 1210 50  0001 L CNN
F 1 "5v_B" H 10350 1224 50  0000 C CNN
F 2 "" H 10350 1100 50  0001 C CNN
F 3 "" H 10350 1100 50  0001 C CNN
	1    10350 1100
	1    0    0    -1  
$EndComp
Text Label 5200 1600 0    60   ~ 0
ISNS7+
Text Label 5200 1800 0    60   ~ 0
ISNS7-
Text Label 6950 1600 0    60   ~ 0
ISNS8+
Text Label 6950 1800 0    60   ~ 0
ISNS8-
Text Label 4400 1700 2    60   ~ 0
VEN_7
Text Label 6150 1700 2    60   ~ 0
VEN_8
Text Label 7900 1700 2    60   ~ 0
VEN_9
Text Label 8700 1600 0    60   ~ 0
ISNS9+
Text Label 8700 1800 0    60   ~ 0
ISNS9-
Text Label 9700 1700 2    60   ~ 0
VEN_10
Text Label 10500 1600 0    60   ~ 0
ISNS10+
Text Label 10500 1800 0    60   ~ 0
ISNS10-
Wire Notes Line
	9300 2250 9300 850 
Wire Notes Line
	9300 850  11000 850 
Wire Notes Line
	9300 2250 11000 2250
$Comp
L agg-kicad:5v_B #PWR0131
U 1 1
P 1550 3500
F 0 "#PWR0131" H 1550 3610 50  0001 L CNN
F 1 "5v_B" V 1550 3578 50  0000 L CNN
F 2 "" H 1550 3500 50  0001 C CNN
F 3 "" H 1550 3500 50  0001 C CNN
	1    1550 3500
	0    -1   -1   0   
$EndComp
Wire Notes Line
	3700 850  3700 2750
Wire Notes Line
	3700 2750 1100 2750
Wire Notes Line
	1100 2750 1100 850 
Wire Notes Line
	1100 850  3700 850 
Text Notes 1100 800  0    87   ~ 17
5v Supply
Text HLabel 5250 1950 2    50   Input ~ 0
5v_RADIO
Text HLabel 7000 1950 2    50   Input ~ 0
5v_AUX1
Text HLabel 8750 1950 2    50   Input ~ 0
5v_AUX2
Text HLabel 10500 1950 2    50   Input ~ 0
5v_CAM
$Comp
L agg-kicad:PWR #FLG07
U 1 1
P 3200 1250
F 0 "#FLG07" H 3200 1410 50  0001 C CNN
F 1 "PWR" H 3200 1384 50  0000 C CNN
F 2 "" H 3200 1250 50  0001 C CNN
F 3 "" H 3200 1250 50  0001 C CNN
	1    3200 1250
	1    0    0    -1  
$EndComp
Wire Wire Line
	3200 1250 3200 1300
$EndSCHEMATC
